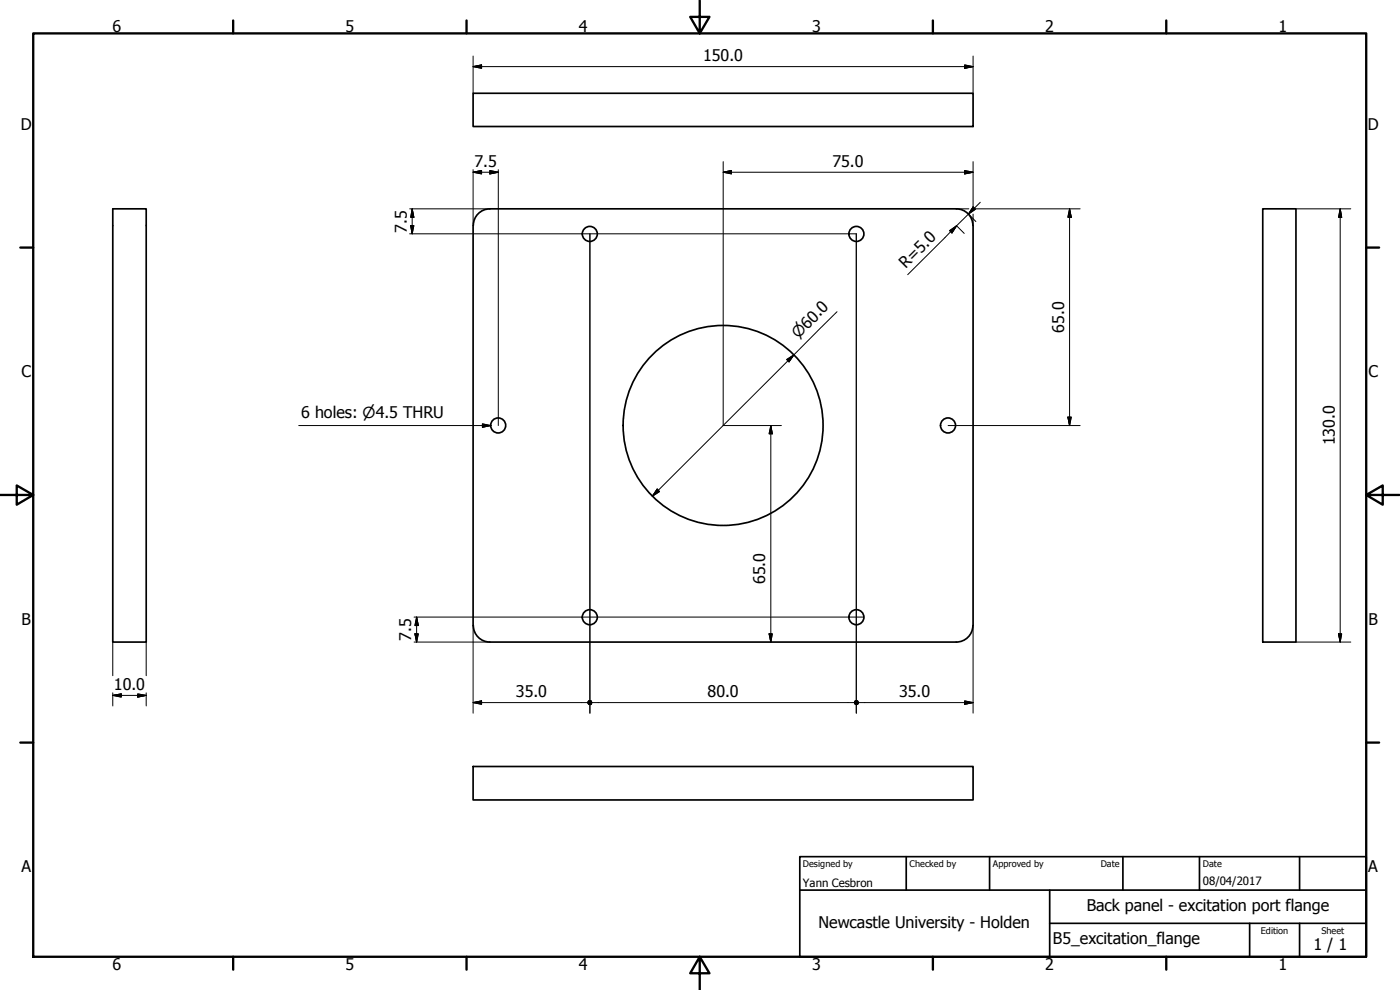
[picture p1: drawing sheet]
<svg xmlns="http://www.w3.org/2000/svg" width="420mm" height="297mm" viewBox="0 0 420 297" stroke-linecap="round" stroke-linejoin="round" font-family="sans-serif">
<!-- layer: Visible (ISO) -->
<g fill="none" stroke="#000" stroke-width=".51">
<path d="M142 28h150v10h-150zM33.8 62.7h10.1v129.9h-10.1zM142 67.7v120M147 62.7h140a5 5 0 0 1 5 4.9v120.1M147 62.7a5 5 0 0 0-5 4.9M379 62.7h9.9v129.9h-9.9zM142 187.7a5 5 0 0 0 5 4.9M292 187.7a5 5 0 0 1-5 4.9h-140M142 230h150v10h-150z"/>
<circle cx="177" cy="70.2" r="2.25"/>
<circle cx="257" cy="70.2" r="2.25"/>
<circle cx="149.5" cy="127.7" r="2.25"/>
<circle cx="217" cy="127.7" r="30"/>
<circle cx="284.5" cy="127.7" r="2.25"/>
<circle cx="177" cy="185.2" r="2.25"/>
<circle cx="257" cy="185.2" r="2.25"/>
</g>
<!-- layer: Border (ISO) -->
<g fill="none" stroke="#000" stroke-width=".7">
<path d="M10 10h400v277.1h-400zM70 6.1v3.9M140 6.1v3.9M210 0v10l-2.9-4.9h5.8l-2.9 4.9M280 6.1v3.9M350 6.1v3.9M6.1 74.3h3.9M410 74.3h3.9M0 148.5h10l-5-2.8v5.7l5-2.9M410 148.5l5 2.9v-5.7l-5 2.8h10M6.1 222.8h3.9M410 222.8h3.9"/>
<path d="M70 287.1v3.8M140 287.1v3.8M210 287.1l2.9 4.9h-5.8l2.9-4.9v9.9M280 287.1v3.8M350 287.1v3.8"/>
</g>
<!-- layer: Title (ISO) -->
<path d="M240 257h170v30.1h-170zM272 257v10.1M297 257v10.1M337 257v10.1M360 257v10.1M390 257v10.1M240 267.1h170M315 277h95M315 267.1v20M375 277v10.1M390 277v10.1" fill="none" stroke="#000" stroke-width=".51"/>
<!-- layer: Dimension (ISO) -->
<g fill="none" stroke="#000" stroke-width=".3">
<path d="M142 20l2.5-.5v1zM142 20h150M142 16.8v11.2M289.5 19.5l2.5 .5-2.5 .5zM292 16.8v11.2M142 51.7l2.5-.5v1zM142 50.9v16.8M142 51.7h7.5M147 51.2l2.5 .5-2.5 .5zM149.5 50.9v76.8M217 51.7l2.5-.5v1zM217 48.5v79.2h17.5"/>
<path d="M217 51.7h75M289.5 51.2l2.5 .5-2.5 .5zM292 48.5v13.7M122.9 62.7h24.1M122.9 70.2h134.1v143.8M123.3 67.7h.9l-.5 2.5zM123.7 62.7l.5 2.5h-.9zM123.7 62.7v7.5M177 70.2v143.8M285 69.2l2.1-1.5-1.4 2.2zM287 62.7h3.8M287 67.7l2.4 2.3"/>
<path d="M290.6 64.1l2.3 2.4M292 62.1l.7 .7-2.1 1.4zM292 64.2v3.5M292.5 62.7h31.7M294.2 60.7l-21.8 21.7M321 62.7l.5 2.5h-1zM321 62.7v65M388.9 62.7h16.5M402.2 62.7l.5 2.5h-1zM402.2 62.7v129.9M251.2 93.5l-55.4 55.4M236.1 107.9l2.2-1.4-1.5 2.1z"/>
<path d="M231.3 127.7l.5 2.5h-1zM231.3 127.7v64.9M284.5 127.7h39.7M320.5 125.1h1l-.5 2.6zM197.2 146.7l.7 .8-2.1 1.4zM33.8 192.6v10.1M43.9 192.6v10.1M124.3 192.6h22.7M124.3 185.2h135M124.5 190.2h1l-.5 2.4zM125 185.2l.5 2.5h-1zM125 185.2v7.4"/>
<path d="M142 187.7v26.3M230.8 190.2h1l-.5 2.4zM292 187.7v26.3M388.9 192.6h16.5M401.7 190.2h1l-.5 2.4zM33.8 208.6l2.6-.4v1zM33.8 208.6h10.1M33.8 207.9v3.9M41.3 208.2l2.6 .4-2.6 .6zM43.9 207.9v3.9M142 210.8l2.5-.5v1zM142 210.8h34.4"/>
<path d="M177.6 210.8h78.8M257.6 210.8h34.4M289.5 210.3l2.5 .5-2.5 .5z"/>
</g>
<g fill="#000" stroke="#000" stroke-width=".3">
<path d="M142 20l2.5-.5zM142 20l2.5-.5v1zM289.5 20.5l2.5-.5zM289.5 19.5l2.5 .5-2.5 .5zM142 51.7l2.5-.5zM142 51.7l2.5-.5v1zM147 52.2l2.5-.5zM147 51.2l2.5 .5-2.5 .5zM217 51.7l2.5-.5zM217 51.7l2.5-.5v1zM289.5 52.2l2.5-.5zM289.5 51.2l2.5 .5-2.5 .5z"/>
<path d="M123.3 67.7l.4 2.5zM123.3 67.7h.9l-.5 2.5zM123.7 62.7l.5 2.5zM123.7 62.7l.5 2.5h-.9zM287.1 67.7l-1.4 2.2zM285 69.2l2.1-1.5-1.4 2.2zM292 62.1l-1.4 2.1zM292 62.1l.7 .7-2.1 1.4zM321 62.7l.5 2.5zM321 62.7l.5 2.5h-1zM402.2 62.7l.5 2.5zM402.2 62.7l.5 2.5h-1z"/>
<path d="M238.3 106.5l-1.5 2.1zM236.1 107.9l2.2-1.4-1.5 2.1zM231.3 127.7l.5 2.5zM231.3 127.7l.5 2.5h-1zM320.5 125.1l.5 2.6zM320.5 125.1h1l-.5 2.6zM197.2 146.7l-1.4 2.2zM197.2 146.7l.7 .8-2.1 1.4zM124.5 190.2l.5 2.4zM124.5 190.2h1l-.5 2.4zM125 185.2l.5 2.5zM125 185.2l.5 2.5h-1z"/>
<path d="M230.8 190.2l.5 2.4zM230.8 190.2h1l-.5 2.4zM401.7 190.2l.5 2.4zM401.7 190.2h1l-.5 2.4zM33.8 208.6l2.6-.4zM33.8 208.6l2.6-.4v1zM41.3 209.2l2.6-.6zM41.3 208.2l2.6 .4-2.6 .6zM142 210.8l2.5-.5zM142 210.8l2.5-.5v1zM176.4 210.8l.6 .6-.4-.1zM176.4 210.8l1.1 .5-.5 .1z"/>
<path d="M176.4 210.8h1.2l-.1 .5zM176.4 210.8l1.1-.4 .1 .4zM177 210.2l.5 .2-1.1 .4zM176.6 210.4l.4-.2-.6 .6zM176.6 210.4l-.2 .4zM177 210.2l.5 .2 .1 .4zM176.6 210.4l.4-.2 .6 .6zM176.6 210.4l1 .4h-1.2zM176.4 210.8h1.2l-1 .5zM176.6 211.3l1-.5-.6 .6zM177.6 210.8l-.1 .5-.5 .1zM177.6 210.8l-.1 .5z"/>
<path d="M256.4 210.8l.6 .6-.4-.1zM256.4 210.8l1 .5-.4 .1zM256.4 210.8h1.2l-.2 .5zM256.4 210.8l1-.4 .2 .4zM257 210.2l.4 .2-1 .4zM256.6 210.4l.4-.2-.6 .6zM256.6 210.4l-.2 .4zM257 210.2l.4 .2 .2 .4zM256.6 210.4l.4-.2 .6 .6zM256.6 210.4l1 .4h-1.2zM256.4 210.8h1.2l-1 .5zM256.6 211.3l1-.5-.6 .6z"/>
<path d="M257.6 210.8l-.2 .5-.4 .1zM257.6 210.8l-.2 .5zM289.5 211.3l2.5-.5zM289.5 210.3l2.5 .5-2.5 .5z"/>
</g>
<!-- layer: Symbol (ISO) -->
<path d="M89.7 127.7h57.6M144.8 127.2l2.5 .5-2.5 .5z" fill="none" stroke="#000" stroke-width=".3"/>
<path d="M144.8 128.2l2.5-.5zM144.8 127.2l2.5 .5-2.5 .5z" fill="#000" stroke="#000" stroke-width=".3"/>
<g font-size="4.8">
<text x="33.7" y="9.6">6</text>
<text x="103.7" y="9.6">5</text>
<text x="173.7" y="9.6">4</text>
<text x="243.7" y="9.6">3</text>
<text x="313.7" y="9.6">2</text>
<text x="383.7" y="9.6">1</text>
<text x="211" y="18.4">150.0</text>
<text x="6.2" y="38.9">D</text>
<text x="410.5" y="38.9">D</text>
<text x="142.4" y="50.1">7.5</text>
<text x="249.9" y="50.1">75.0</text>
<text x="122.1" y="69.8" transform="rotate(-90 122.1 69.8)">7.5</text>
<text x="271.8" y="80.8" transform="rotate(-45 271.8 80.8)">R=5.0</text>
<text x="319.4" y="99.9" transform="rotate(-90 319.4 99.9)">65.0</text>
<text x="6.4" y="113.1">C</text>
<text x="410.7" y="113.1">C</text>
<text x="90.4" y="125.3">6 holes: ⌀4.5 THRU</text>
<text x="400.6" y="133.7" transform="rotate(-90 400.6 133.7)">130.0</text>
<text x="229.7" y="175.2" transform="rotate(-90 229.7 175.2)">65.0</text>
<text x="6.4" y="187.4">B</text>
<text x="410.7" y="187.4">B</text>
<text x="123.4" y="192.3" transform="rotate(-90 123.4 192.3)">7.5</text>
<text x="34.2" y="207.1">10.0</text>
<text x="154.8" y="209.2">35.0</text>
<text x="212.3" y="209.2">80.0</text>
<text x="269.9" y="209.2">35.0</text>
<text x="6.4" y="261.7">A</text>
<text x="410.7" y="261.7">A</text>
<text x="326.1" y="273.4">Back panel - excitation port flange</text>
<text x="245.6" y="278.4">Newcastle University - Holden</text>
<text x="316" y="283.4">B5_excitation_flange</text>
<text x="394.2" y="285">1 / 1</text>
<text x="33.7" y="290.9">6</text>
<text x="103.7" y="290.9">5</text>
<text x="173.7" y="290.9">4</text>
<text x="243.7" y="290.9">3</text>
<text x="313.7" y="290.9">2</text>
<text x="383.7" y="290.9">1</text>
</g>
<text font-size="4.6" x="239.6" y="101.7" transform="rotate(-45 239.6 101.7)">⌀60.0</text>
<g font-size="3.4">
<text x="241" y="266">Yann Cesbron</text>
<text x="361" y="265.5">08/04/2017</text>
</g>
<g font-size="2.7">
<text x="241" y="260.1">Designed by</text>
<text x="273" y="260.1">Checked by</text>
<text x="298" y="260.1">Approved by</text>
<text x="330.3" y="260">Date</text>
<text x="361" y="260">Date</text>
<text x="378.4" y="280.1">Edition</text>
<text x="396.6" y="280.1">Sheet</text>
</g>
</svg>
